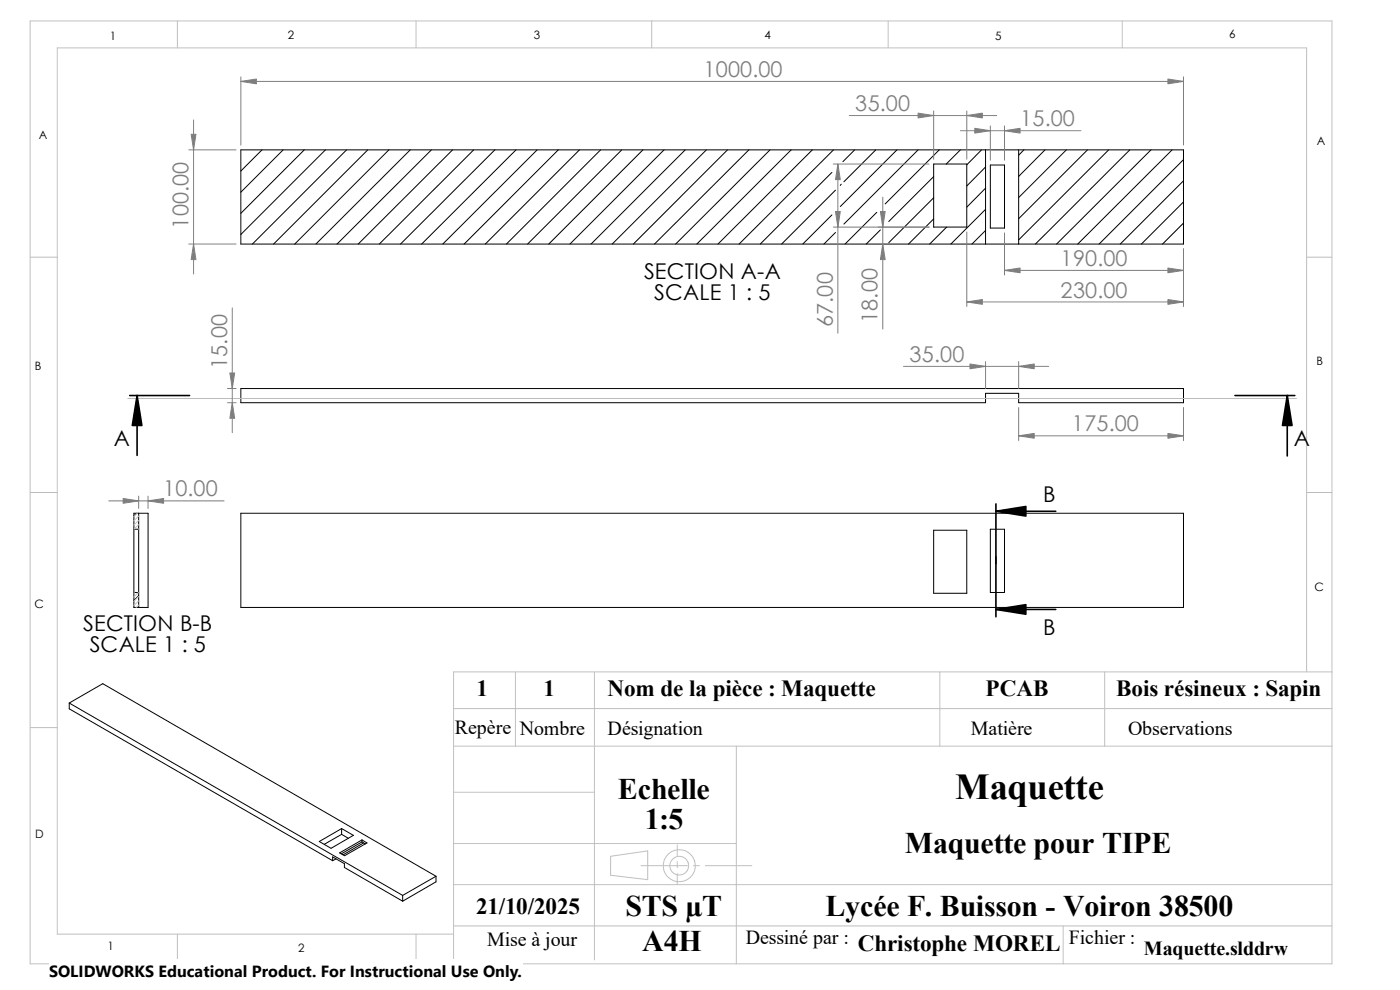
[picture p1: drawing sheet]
<svg xmlns="http://www.w3.org/2000/svg" width="297mm" height="210mm" viewBox="0 0 297 210" stroke-linecap="round" stroke-linejoin="round" font-family="sans-serif">
<g fill="none" stroke="#c0c0c0" stroke-width=".21">
<path d="M6.4 4.4h276.2v200.1h-276.2zM37.6 4.4v5.8M88.3 4.4v5.8M138.3 4.4v5.8M188.4 4.4v5.8M238.1 4.4v5.8M6.4 54.6h5.7M277.2 54.6h5.4M27.1 84.5h248M6.4 104.5h5.7M29.1 108.9l-.7 .7M29.4 109.5l-1 1"/>
<path d="M29.4 110.4l-1 1M29.4 111.3l-1 1M29.4 112.2l-.1 .1M277.2 104.5h5.4M28.5 125.7l-.1 .1M29.4 125.7l-1 1M29.4 126.5l-1 1.1M29.4 127.5l-1 .9M29.4 128.4l-.5 .5M6.4 154.3h5.7M96.2 158.3h186.4M96.2 150.3h186.4"/>
<path d="M109.3 142.5v15.8M126.1 142.5v61.1M156.2 158.3v46.2M199.4 142.5v15.8M234.4 142.5v15.8M277.2 142.5v-132.3h-265.1v188h84.1M282.6 142.5h-186.4v62M96.2 168.1h29.9M96.2 178.9h60M143.7 179.2v2.3M37.6 198.2v6.3M88.3 198.2v6.3"/>
<path d="M96.2 196.4h186.4M96.2 187.7h186.4M129.5 181.7l7.9-1.2v6.1l-7.9-.9zM136 183.6h9.8M143.7 182.8v1.3M143.7 185.3v2.4M147.1 183.6h1.3M149.6 183.6h9.9M225.6 196.4v8.1"/>
<circle cx="144.1" cy="183.7" r="3.4"/>
<circle cx="144.1" cy="183.7" r="1.99"/>
</g>
<g fill="none" stroke="#000" stroke-width=".21">
<path d="M51.1 31.8h200v20h-200zM55.6 31.8l-4.5 4.5M60.1 31.8l-9 9M64.6 31.8l-13.5 13.5M69 31.8l-17.9 17.9M73.5 31.8l-19.9 20M78 31.8l-20 20M82.5 31.8l-20 20M87 31.8l-20 20M91.5 31.8l-20 20M96 31.8l-20 20M100.5 31.8l-20 20"/>
<path d="M105 31.8l-20 20M109.5 31.8l-20 20M114 31.8l-20.1 20M118.4 31.8l-19.9 20M122.9 31.8l-19.9 20M127.4 31.8l-20 20M131.9 31.8l-20 20M136.4 31.8l-20 20M140.9 31.8l-20 20M145.4 31.8l-20 20M149.9 31.8l-20 20M154.3 31.8l-19.9 20"/>
<path d="M158.9 31.8l-20 20M163.4 31.8l-20.1 20M167.9 31.8l-20.1 20M172.3 31.8l-20 20M176.5 36.6l-15.2 15.2M176.8 31.8l-20 20M178.5 39.1l-.2 .2M181.3 31.8l-2.5 2.5M185.8 31.8l-6.8 6.8M190.3 31.8l-12 12M194.8 31.8l-15.8 15.7M198.1 34.8h7v13.4h-7z"/>
<path d="M198.1 37.5l-9.5 9.5M199.3 31.8l-11.5 11.5M203.8 31.8l-3.1 3M208.2 31.8l-3.1 3.2M209.1 31.8v20M209.1 35.4l-4 4.1M209.1 39.9l-4 4M210.1 35h3v13.4h-3zM216.1 31.8v20M217.2 31.8l-1.1 1.1M221.7 31.8l-5.6 5.6M226.2 31.8l-10.1 10.1"/>
<path d="M230.7 31.8l-14.6 14.6M235.2 31.8l-19.1 19.1M239.7 31.8l-20 20M244.2 31.8l-20 20M248.7 31.8l-20.1 20M251.1 33.9l-17.9 17.9M251.1 38.4l-13.4 13.4M176.5 45.6l-6.2 6.2M177.2 40.3l-11.4 11.5M177.2 49.3l-2.4 2.5M186 45l-6.7 6.8M186.8 48.8l-3 3"/>
<path d="M198.1 42l-9.5 9.5M198.1 46.4l-5.4 5.4M200.8 48.2l-3.6 3.6M209.1 48.9l-2.9 2.9M209.1 44.4l-7.4 7.4M251.1 42.8l-9 9M251.1 47.3l-4.5 4.5M51.1 82.4h200v3h-35v-2h-7v2h-158zM28.4 112.3h1M28.4 108.9h3v20h-3zM29 108.9l-.6 .5M29.4 108.9v20"/>
<path d="M51.1 108.9h200v20h-200zM198.1 112.5h7v13.4h-7zM210.1 112.3h3v13.4h-3zM28.4 125.7h1M29.4 126.4l-1 1M14.7 149.1v1.3l55.9 32.2M14.7 149.1l70.7 40.8M14.7 149.1l7.1-4.1 70.7 40.9M67.7 178.5l4.8-2.7 2.5 1.4-4.8 2.8zM72.5 175.8v1.2M72.5 177l-3.7 2.1M72.5 177l1.4 .8"/>
<path d="M76.8 178.2v.4M76.8 178.6l-4.4 2.5M76.8 178.6l.7 .4M77.1 178.8l-4.3 2.6M70.6 182.6v-.8l2.5 1.4v.8l12.3 7.2M71.3 182.2l-.7 .4M72.1 180.9l4.7-2.7 1.1 .6-4.8 2.7zM85.4 189.9v1.3M92.5 185.9l-7.1 4M92.5 185.9v1.2l-7.1 4.1"/>
</g>
<path d="M29.1 83.9l1 6.4h-2zM273.1 83.9l1 6.4h-2zM211.3 108.5l6.3-1.1v2.1zM211.3 129.3l6.3-1v2z" fill="#000" stroke="#000" stroke-width=".34"/>
<path d="M27.5 83.9h12.7M29.1 83.9v12.7M262 83.9h12.7M273.1 83.9v12.8M211.3 108.5h12.7M211.3 106.9v24M211.3 129.3h12.7" fill="none" stroke="#000" stroke-width=".34"/>
<g fill="none" stroke="#808080" stroke-width=".21">
<path d="M51.1 16.3v14.5M51.1 17.3h200M251.1 16.3v14.5M40 31.8h10.1M41.1 25.4v32.7M176.8 34.8h20.3M177.8 34.8v35.9M180.2 24.5h31.3M198.1 23.5v10.3M203.8 27.7h25.5M205.1 23.5v10.3M210.1 26.7v7.3"/>
<path d="M213.1 26.7v7.3M40 51.8h10.1M176.8 48.2h20.3M187.3 41.8v28M205.1 49.2v15.8M213.1 49.4v8.9M213.1 57.4h38M251.1 52.8v12.2M49.3 65.3v26.5M191.7 77.7h30.8M205.1 64.1h46M209.1 76.7v5.7"/>
<path d="M216.1 76.7v5.7M48.3 82.4h1.8M48.3 85.4h1.8M216.1 92.5h35M216.1 86.4v7.1M251.1 86.4v7.1M23.1 106.3h24.4M29.4 105.2v2.7M31.4 105.2v2.7"/>
</g>
<g fill="#808080" stroke="#808080" stroke-width=".21">
<path d="M247.8 91.9l3.3 .6-3.3 .5z"/>
<path d="M216.1 92.5l3.3-.6v1.1z"/>
<path d="M205.8 77.2l3.3 .5-3.3 .5z"/>
<path d="M216.1 77.7l3.3-.5v1z"/>
<path d="M48.8 79.1h1l-.5 3.3z"/>
<path d="M49.3 85.4l.5 3.3h-1z"/>
<path d="M177.2 44.9h1.1l-.5 3.3z"/>
<path d="M177.8 34.8l.5 3.3h-1.1z"/>
<path d="M186.8 44.9h1l-.5 3.3z"/>
<path d="M187.3 51.8l.5 3.3h-1z"/>
<path d="M247.8 56.9l3.3 .5-3.3 .5z"/>
<path d="M213.1 57.4l3.3-.5v1z"/>
<path d="M205.1 24.5l3.3-.5v1z"/>
<path d="M194.8 24l3.3 .5-3.3 .5z"/>
<path d="M51.1 17.3l3.3-.5v1z"/>
<path d="M247.8 16.8l3.3 .5-3.3 .5z"/>
<path d="M213.1 27.7l3.3-.5v1z"/>
<path d="M206.8 27.2l3.3 .5-3.3 .5z"/>
<path d="M40.6 28.5h1l-.5 3.3z"/>
<path d="M41.1 51.8l.5 3.3h-1z"/>
<path d="M205.1 64.1l3.3-.6v1.1z"/>
<path d="M247.8 63.5l3.3 .6-3.3 .5z"/>
<path d="M26.1 105.7l3.3 .6-3.3 .5z"/>
<path d="M31.4 106.3l3.3-.6v1.1z"/>
</g>
<path d="M10.4 203.6h100.4v6.4h-100.4z" fill="#fff"/>
<text font-size="7.7" x="202.6" y="169.6">Maquette</text>
<g font-size="6.3">
<text x="131.1" y="169.6">Echelle</text>
<text x="136.8" y="175.9">1:5</text>
<text x="192" y="181">Maquette pour TIPE</text>
<text x="132.7" y="194.3">STS µT</text>
<text x="175.1" y="194.3">Lycée F. Buisson - Voiron 38500</text>
<text x="136.2" y="201.8">A4H</text>
</g>
<g font-size="4.9">
<text x="101.1" y="147.7">1</text>
<text x="115.3" y="147.7">1</text>
<text x="128.9" y="147.7">Nom de la pièce : Maquette</text>
<text x="209.1" y="147.7">PCAB</text>
<text x="236.8" y="147.7">Bois résineux : Sapin</text>
<text x="101" y="193.9">21/10/2025</text>
<text x="182" y="201.8">Christophe MOREL</text>
</g>
<g font-size="4.6" fill="#808080">
<text x="149.2" y="16.3">1000.00</text>
<text x="181.4" y="23.6">35.00</text>
<text x="216.4" y="26.8">15.00</text>
<text x="40" y="48.5" transform="rotate(-90 40 48.5)">100.00</text>
<text x="225" y="56.4">190.00</text>
<text x="225" y="63.1">230.00</text>
<text x="176.7" y="69.4" transform="rotate(-90 176.7 69.4)">67.00</text>
<text x="186.2" y="68.5" transform="rotate(-90 186.2 68.5)">18.00</text>
<text x="193" y="76.8">35.00</text>
<text x="48.2" y="78.3" transform="rotate(-90 48.2 78.3)">15.00</text>
<text x="227.4" y="91.5">175.00</text>
<text x="34.6" y="105.3">10.00</text>
</g>
<g font-size="4.6">
<text x="136.7" y="59.1">SECTION A-A</text>
<text x="138.8" y="63.7">SCALE 1 : 5</text>
<text x="24.2" y="94.7">A</text>
<text x="274.5" y="94.7">A</text>
<text x="221.3" y="106.6">B</text>
<text x="17.7" y="133.9">SECTION B-B</text>
<text x="221.3" y="134.7">B</text>
<text x="19" y="138.4">SCALE 1 : 5</text>
</g>
<g font-size="4.2">
<text x="96.5" y="155.7">Repère</text>
<text x="110.3" y="155.9">Nombre</text>
<text x="128.9" y="155.9">Désignation</text>
<text x="206" y="155.9">Matière</text>
<text x="239.3" y="155.9">Observations</text>
<text x="103.4" y="200.7">Mise à jour</text>
<text x="158.2" y="200.3">Dessiné par :</text>
<text x="226.8" y="200.2">Fichier :</text>
<text x="242.7" y="202.7">Maquette.slddrw</text>
</g>
<text font-size="3.4" x="10.4" y="207.3">SOLIDWORKS Educational Product. For Instructional Use Only.</text>
<g font-size="2.5">
<text x="23.3" y="8.5">1</text>
<text x="61" y="8.2">2</text>
<text x="113.2" y="8.2">3</text>
<text x="162.2" y="8.3">4</text>
<text x="211.1" y="8.4">5</text>
<text x="260.8" y="8">6</text>
<text x="8.2" y="29.5">A</text>
<text x="279.4" y="30.8">A</text>
<text x="279.3" y="77.4">B</text>
<text x="7.4" y="78.6">B</text>
<text x="278.8" y="125.3">C</text>
<text x="7.3" y="128.9">C</text>
<text x="7.5" y="177.7">D</text>
<text x="22.8" y="201.5">1</text>
<text x="63.3" y="202.1">2</text>
</g>
</svg>
